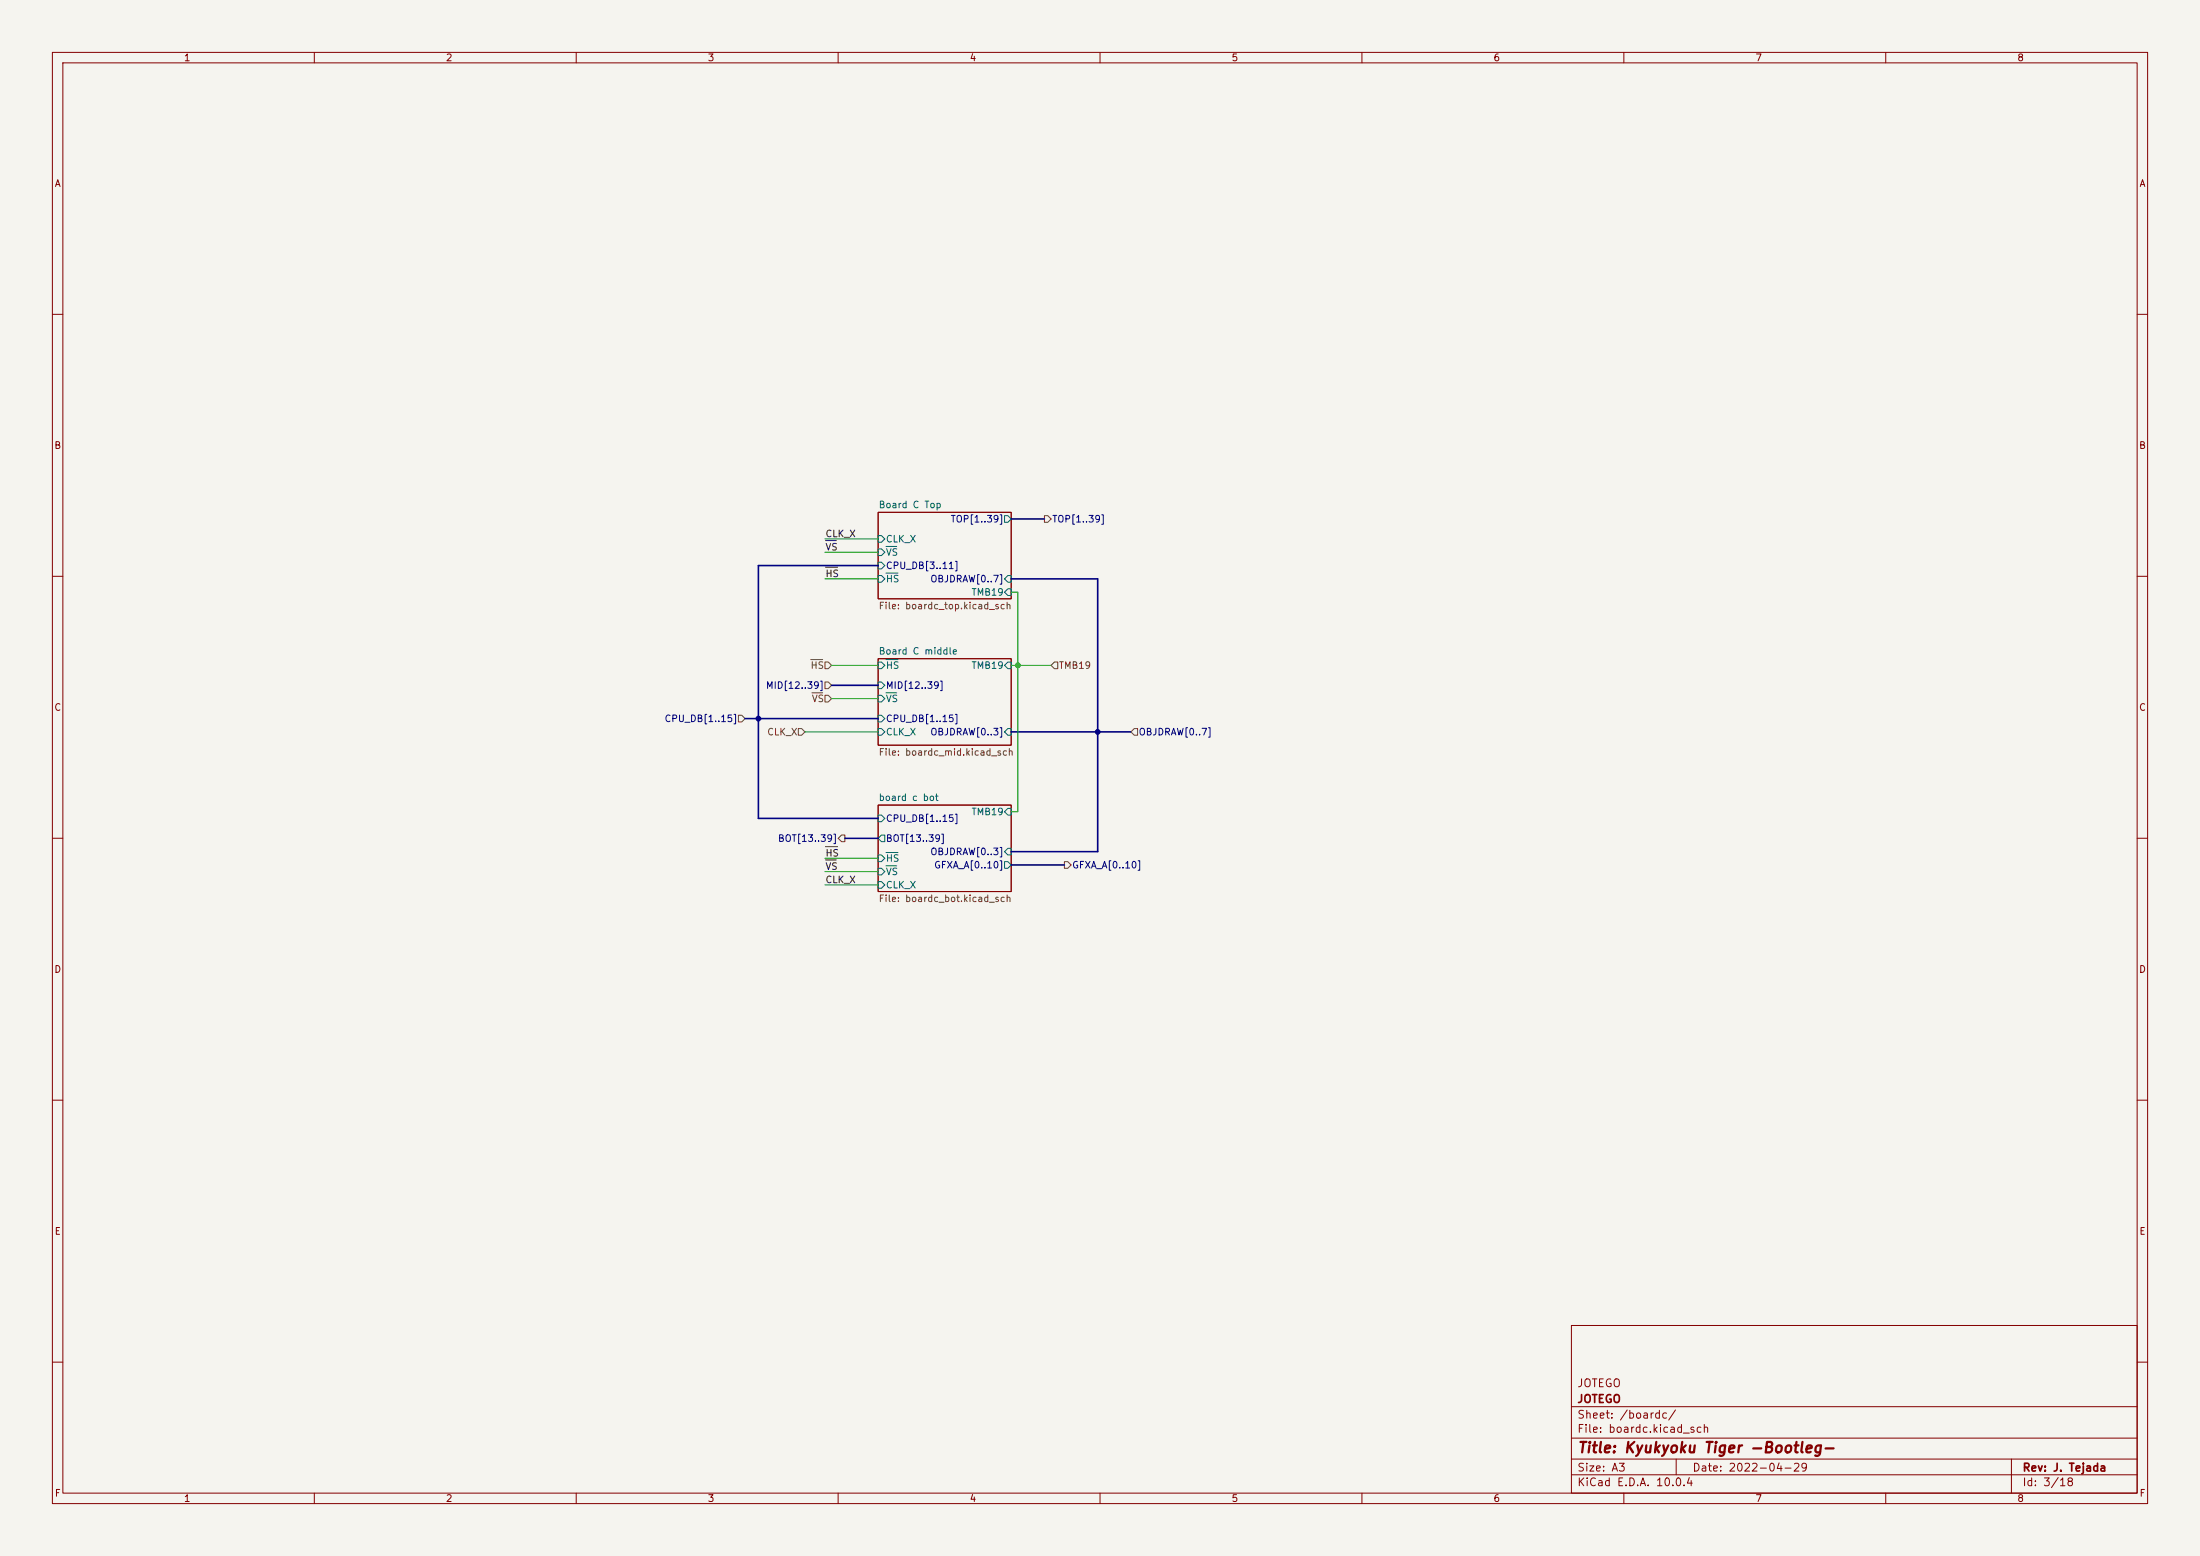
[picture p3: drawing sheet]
<svg xmlns="http://www.w3.org/2000/svg" width="420mm" height="297mm" viewBox="0 0 420 297" stroke-linecap="round" stroke-linejoin="round" font-family="sans-serif">
<path d="M0 0h420v297h-420z" fill="#f5f4ef" stroke="#f5f4ef" stroke-width=".19"/>
<g fill="none" stroke="#840000" stroke-width=".19">
<path d="M10 10h400v277h-400zM12 12h396v273h-396zM60 10v2M110 10v2M160 10v2M210 10v2M260 10v2M310 10v2M360 10v2M10 60h2M408 60h2M167.6 97.8h25.4v16.5h-25.4z"/>
<path d="M10 110h2M408 110h2M167.6 125.7h25.4v16.5h-25.4zM10 160h2M167.6 153.7h25.4v16.5h-25.4zM408 160h2M10 210h2M408 210h2M300 253h108v32h-108zM10 260h2M300 278.5h108M300 274.5h108"/>
<path d="M300 268.5h108M320 278.5v3M384 278.5v6.5M408 260h2M60 285v2M110 285v2M160 285v2M210 285v2M260 285v2M300 281.5h108M310 285v2M360 285v2"/>
</g>
<g fill="none" stroke="#006464" stroke-width=".19">
<path d="M191.8 98.4h.6l.6 .7-.6 .6h-.6zM167.6 102.2h.7l.6 .7-.6 .6h-.7zM167.6 107.3h.7l.6 .7-.6 .6h-.7zM167.6 104.8h.7l.6 .6-.6 .6h-.7zM167.6 109.9h.7l.6 .6-.6 .6h-.7zM169.1 104.3h2.1M169.1 109.4h2.3M192.4 112.4h.6v1.3h-.6l-.6-.7zM192.4 109.9h.6v1.2h-.6l-.6-.6zM167.6 130.2h.7l.6 .6-.6 .6h-.7zM167.6 136.5h.7l.6 .7-.6 .6h-.7zM167.6 132.7h.7l.6 .7-.6 .6h-.7z"/>
<path d="M167.6 126.4h.7l.6 .6-.6 .6h-.7zM167.6 139.1h.7l.6 .6-.6 .6h-.7zM169.1 132.2h2.1M169.1 125.9h2.3M192.4 126.4h.6v1.2h-.6l-.6-.6zM192.4 139.1h.6v1.2h-.6l-.6-.6zM167.6 155.6h.7l.6 .6-.6 .6h-.7zM168.3 159.4h.6v1.3h-.6l-.7-.7zM192.4 154.3h.6v1.3h-.6l-.6-.7zM167.6 163.2h.7l.6 .6-.6 .7h-.7zM167.6 165.7h.7l.6 .7-.6 .6h-.7zM167.6 168.3h.7l.6 .6-.6 .6h-.7z"/>
<path d="M169.1 162.7h2.3M169.1 165.3h2.1M191.8 164.5h.6l.6 .6-.6 .6h-.6zM192.4 161.9h.6v1.3h-.6l-.6-.6z"/>
</g>
<path d="M199.4 98.4h.6l.7 .7-.7 .6h-.6zM141 136.5h.6l.6 .7-.6 .6h-.6zM152.4 139.1h.6l.7 .6-.7 .6h-.6zM154.8 125.9h2.2M155 132.2h2M157.5 130.2h.6l.6 .6-.6 .6h-.6zM157.5 126.4h.6l.6 .6-.6 .6h-.6zM157.5 132.7h.6l.6 .7-.6 .6h-.6zM201.3 126.4h.6v1.2h-.6l-.6-.6zM216.5 139.1h.7v1.2h-.7l-.6-.6zM160.7 159.4h.6v1.3h-.6l-.7-.7zM203.2 164.5h.6l.7 .6-.7 .6h-.6z" fill="none" stroke="#725600" stroke-width=".19"/>
<path d="M157.6 108.3h2.3M157.6 103.2h2.1M157.6 161.6h2.3M157.6 164.1h2.1" fill="none" stroke="#0f0f0f" stroke-width=".19"/>
<path d="M193 99.1h6.4M167.6 108h-22.8v48.2h22.8M193 110.5h16.5v52.1h-16.5M142.2 137.2h25.4M158.7 130.8h8.9M193 139.7h22.9M161.3 160h6.3M193 165.1h10.2" fill="none" stroke="#000084" stroke-width=".3"/>
<path d="M157.5 102.9h10.1M157.5 105.4h10.1M157.5 110.5h10.1M193 113h1.3v41.9h-1.3M153.7 139.7h13.9M158.7 127h8.9M158.7 133.4h8.9M193 127h7.7M157.5 168.9h10.1M157.5 163.8h10.1M157.5 166.4h10.1" fill="none" stroke="#009600" stroke-width=".19"/>
<g fill="#000084" stroke="#000084" stroke-width=".19">
<circle cx="144.8" cy="137.2" r=".46"/>
<circle cx="209.5" cy="139.7" r=".46"/>
</g>
<circle cx="194.3" cy="127" r=".46" fill="#009600" stroke="#009600" stroke-width=".19"/>
<text font-size="2" fill="#840000" x="301" y="277.8">Title: Kyukyoku Tiger -Bootleg-</text>
<g font-size="1.5" fill="#840000">
<text x="301" y="268.1">JOTEGO</text>
<text x="301" y="265.1">JOTEGO</text>
<text x="301" y="273.8">File: boardc.kicad_sch</text>
<text x="301" y="271.1">Sheet: /boardc/</text>
<text x="301" y="281.2">Size: A3</text>
<text x="323" y="281.2">Date: 2022-04-29</text>
<text x="386" y="281.2">Rev: J. Tejada</text>
<text x="301" y="284">KiCad E.D.A. 10.0.4</text>
<text x="386" y="284">Id: 3/18</text>
</g>
<g font-size="1.3" fill="#840000">
<text x="35" y="12">1</text>
<text x="85" y="12">2</text>
<text x="135" y="12">3</text>
<text x="185" y="12">4</text>
<text x="235" y="12">5</text>
<text x="285" y="12">6</text>
<text x="335" y="12">7</text>
<text x="385" y="12">8</text>
<text x="10.3" y="36">A</text>
<text x="408.3" y="36">A</text>
<text x="10.3" y="86">B</text>
<text x="408.2" y="86">B</text>
<text x="10.3" y="136">C</text>
<text x="408.2" y="136">C</text>
<text x="10.3" y="186">D</text>
<text x="408.2" y="186">D</text>
<text x="10.3" y="236">E</text>
<text x="408.3" y="236">E</text>
<text x="10.3" y="286">F</text>
<text x="35" y="287">1</text>
<text x="85" y="287">2</text>
<text x="135" y="287">3</text>
<text x="185" y="287">4</text>
<text x="235" y="287">5</text>
<text x="285" y="287">6</text>
<text x="335" y="287">7</text>
<text x="385" y="287">8</text>
<text x="408.3" y="286">F</text>
</g>
<g font-size="1.3" fill="#006464">
<text x="167.6" y="97.3">Board C Top</text>
<text x="169" y="103.8">CLK_X</text>
<text x="169" y="106.4">VS</text>
<text x="169" y="111.5">HS</text>
<text x="185.4" y="114">TMB19</text>
<text x="167.6" y="125.2">Board C middle</text>
<text x="169" y="128">HS</text>
<text x="185.4" y="128">TMB19</text>
<text x="169" y="134.3">VS</text>
<text x="169" y="140.7">CLK_X</text>
<text x="167.6" y="153.2">board c bot</text>
<text x="185.4" y="155.9">TMB19</text>
<text x="169" y="164.8">HS</text>
<text x="169" y="167.3">VS</text>
<text x="169" y="169.9">CLK_X</text>
</g>
<g font-size="1.3" fill="#000084">
<text x="181.4" y="100">TOP[1..39]</text>
<text x="200.8" y="100">TOP[1..39]</text>
<text x="169" y="108.9">CPU_DB[3..11]</text>
<text x="177.5" y="111.5">OBJDRAW[0..7]</text>
<text x="146.1" y="131.8">MID[12..39]</text>
<text x="169" y="131.8">MID[12..39]</text>
<text x="126.8" y="138.1">CPU_DB[1..15]</text>
<text x="169" y="138.1">CPU_DB[1..15]</text>
<text x="177.5" y="140.7">OBJDRAW[0..3]</text>
<text x="217.3" y="140.7">OBJDRAW[0..7]</text>
<text x="148.4" y="161">BOT[13..39]</text>
<text x="169" y="157.2">CPU_DB[1..15]</text>
<text x="169" y="161">BOT[13..39]</text>
<text x="177.5" y="163.5">OBJDRAW[0..3]</text>
<text x="178.2" y="166.1">GFXA_A[0..10]</text>
<text x="204.6" y="166.1">GFXA_A[0..10]</text>
</g>
<g font-size="1.3" fill="#0f0f0f">
<text x="157.5" y="102.8">CLK_X</text>
<text x="157.5" y="105.4">VS</text>
<text x="157.5" y="110.5">HS</text>
<text x="157.5" y="163.8">HS</text>
<text x="157.5" y="166.3">VS</text>
<text x="157.5" y="168.9">CLK_X</text>
</g>
<g font-size="1.3" fill="#725600">
<text x="167.6" y="116.6">File: boardc_top.kicad_sch</text>
<text x="154.6" y="128">HS</text>
<text x="202" y="128">TMB19</text>
<text x="154.9" y="134.3">VS</text>
<text x="146.3" y="140.7">CLK_X</text>
<text x="167.6" y="144.5">File: boardc_mid.kicad_sch</text>
<text x="167.6" y="172.5">File: boardc_bot.kicad_sch</text>
</g>
</svg>
